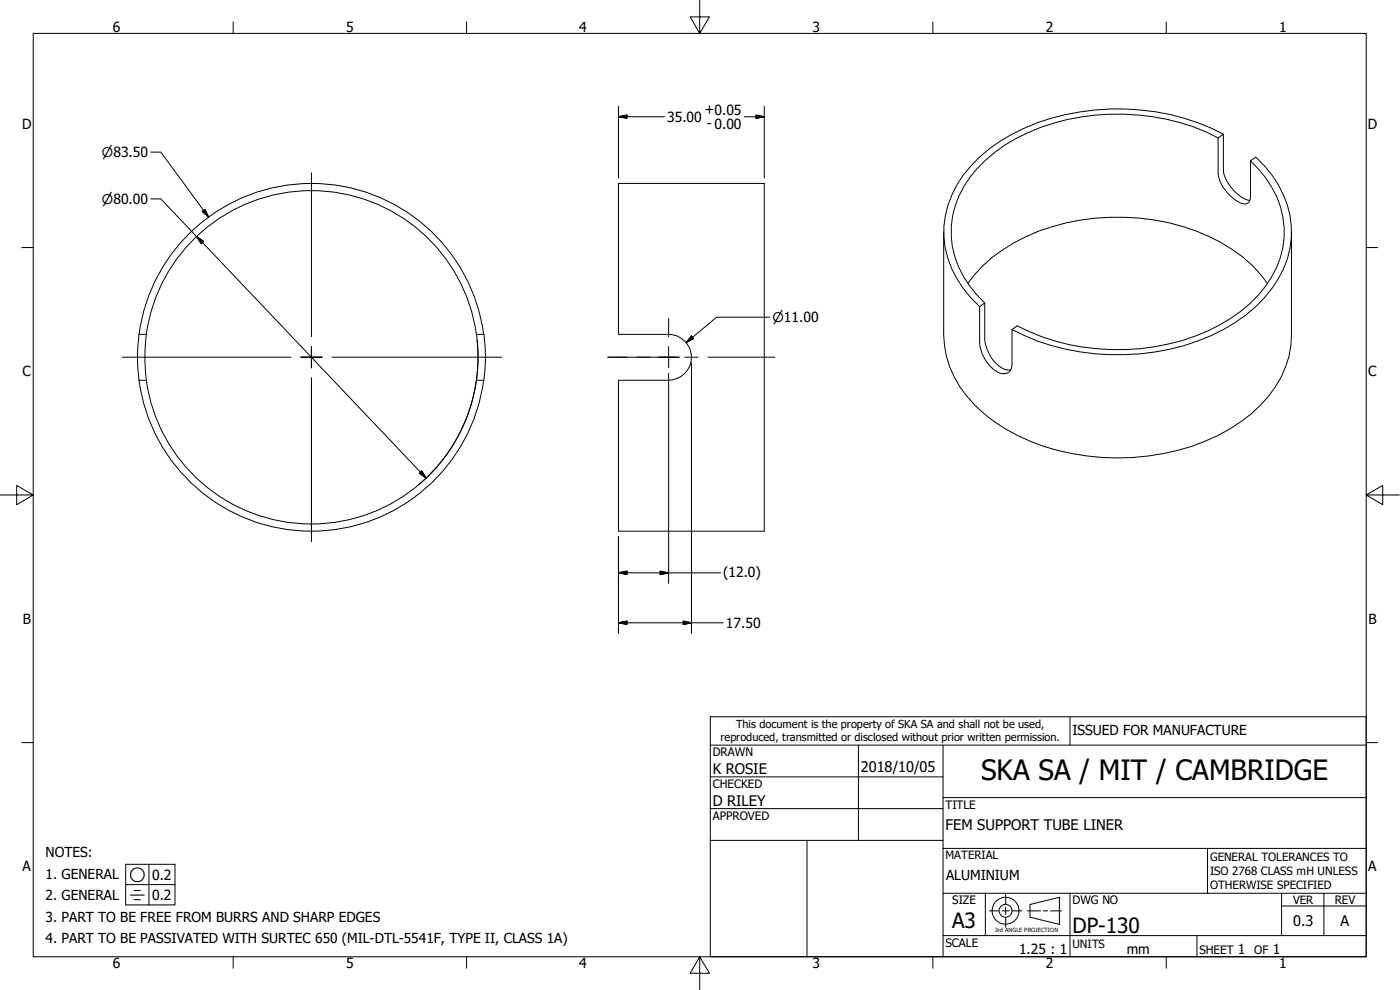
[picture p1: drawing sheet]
<svg xmlns="http://www.w3.org/2000/svg" width="420mm" height="297mm" viewBox="0 0 420 297" stroke-linecap="round" stroke-linejoin="round" font-family="sans-serif">
<!-- layer: Visible (ANSI) -->
<g fill="none" stroke="#000" stroke-width=".3">
<path d="M185.6 55h43.8v104.4h-43.8v-45.3h15.1a6.9 6.9 0 0 0 6.8-6.9 6.9 6.9 0 0 0-6.8-6.9h-15.1zM365.6 41.4v10.6a11.8 11.8 0 0 0 7.8 9.2 1.82 1.82 0 0 0 1.9-2.3v-10.7l1.6-1a29.9 29.9 0 0 1 10.3 27.2 35.4 35.4 0 0 1-16.5 22.4 67.6 67.6 0 0 1-46.5 8.8 63.3 63.3 0 0 1-20.5-6.7M365.6 41.4l1.6-1.2v10.6a11.9 11.9 0 0 0 5.9 8.6l2 .7M365.6 41.4a67.2 67.2 0 0 0-45.3-5.5 50.2 50.2 0 0 0-29.2 17.3 26.9 26.9 0 0 0 2 35.2l2.4 2.5M367.2 40.2a69.9 69.9 0 0 0-63.5 .1 38.3 38.3 0 0 0-19.2 21.3 27.4 27.4 0 0 0 4.6 25l2.3 2.8 2.6 2.6M375.3 48.2a28.2 28.2 0 0 1 9.7 26.1 33.6 33.6 0 0 1-15.8 21.3 65.9 65.9 0 0 1-52.7 6.7l-3.9-1.3-7.4-3.2-1.5 1.1v10.6a2.61 2.61 0 0 1-1.4 2.5 2.61 2.61 0 0 1-2.8-.3 11.2 11.2 0 0 1-5.5-9.1v-10.6l1.5-1.1v10.6a10.9 10.9 0 0 0 6.3 9.4l1.5 .1M283.2 69.6v30.9a31.4 31.4 0 0 0 12.3 23.8 62.6 62.6 0 0 0 39.9 13.1 62.6 62.6 0 0 0 40-13.1 31.1 31.1 0 0 0 12.2-23.8v-30.9M290.4 85a47.5 47.5 0 0 1 25.4-17 67 67 0 0 1 50.7 4.8 40.3 40.3 0 0 1 13.9 12.2M41.7 100.3h2.2a53.6 53.6 0 0 0 0 13.8h-2.2a53.6 53.6 0 0 1 0-13.8zM41.7 114.1a52.2 52.2 0 0 0 51.7 45.3 52.2 52.2 0 0 0 51.7-45.3M41.7 100.3a52.2 52.2 0 0 1 51.7-45.3 52.2 52.2 0 0 1 51.8 45.3M43.9 114.1a50 50 0 0 0 49.5 43.1 50 50 0 0 0 49.6-43.1"/>
<path d="M43.9 100.3a50 50 0 0 1 49.5-43.1 50 50 0 0 1 49.6 43.1M143 100.3a53.6 53.6 0 0 1 0 13.8M143 100.3h2.2a53.6 53.6 0 0 1 0 13.8h-2.2"/>
</g>
<!-- layer: Border (ANSI) -->
<g fill="none" stroke="#000" stroke-width=".3">
<path d="M10 10h400v277.1h-400zM70 6.6v3.4M140 6.6v3.4M210 0v10l-2.9-4.9h5.8l-2.9 4.9M280 6.6v3.4M350 6.6v3.4M6.5 74.3h3.5M410 74.3h3.4M0 148.5h10l-5-2.8v5.7l5-2.9M410 148.5l5 2.9v-5.7l-5 2.8h10M6.5 222.8h3.5M410 222.8h3.4"/>
<path d="M70 287.1v3.4M140 287.1v3.4M210 287.1l2.9 4.9h-5.8l2.9-4.9v9.9M280 287.1v3.4M350 287.1v3.4"/>
</g>
<!-- layer: Title (ANSI) -->
<g fill="none" stroke="#000" stroke-width=".3">
<path d="M213.2 215.1h196.8v72h-196.8zM321.1 215.1v8.5M213.2 233.1h69.8M213.2 223.6h196.8M257.6 223.6v28.5M283 239.3h127M283 223.6v63.5M213.2 242.6h69.8M213.2 252.1h69.8M242.2 252.1v35M283 254.6h127M362.4 254.6v13.4"/>
<path d="M283 268h127M295.7 268v12.7M321.1 268v19.1M384.6 271.8h25.4M384.6 268v12.7M397.3 268v12.7M283 280.7h127M359.2 280.7v6.4"/>
</g>
<!-- layer: Sketch Geometry (ANSI) -->
<g fill="none" stroke="#000" stroke-width=".3">
<path d="M296.9 273.3h2.8M300.7 273.3h2.2M301.8 268.4v2.8M301.8 272.2v2.2M301.8 275.4v2.8M303.9 273.3h2.8M308.3 273.3h4M309.1 271.4l8.8-2.2v8.2l-8.8-2.2zM313.1 273.3h1.3M315.3 273.3h3.3"/>
<circle cx="301.8" cy="273.3" r="4"/>
<circle cx="301.8" cy="273.3" r="1.94"/>
</g>
<!-- layer: Centerline (ANSI) -->
<path d="M182.4 107.2h21.4M205.5 107.2h4M212.5 107.2h20" fill="none" stroke="#000" stroke-width=".3"/>
<!-- layer: Dimension (ANSI) -->
<g fill="none" stroke="#000" stroke-width=".3">
<path d="M185.6 35l2.6-.5v1zM185.6 35h13.9M185.6 31.9v21.5M223.4 35h6M226.9 34.5l2.5 .5-2.5 .5zM229.4 31.9v21.5M45.3 59.7h3l79.6 83.7M45.3 45.6h3l14.3 19.5M59 71l2.1 1.4-.7 .7zM60.7 63.4l.8-.5 1.1 2.2zM231 95.2h-15.9l-9.2 7.6M143.2 101.9l.2 5.2"/>
<path d="M143.4 107.3a50 50 0 0 1-17.9 38.3M200.7 112v63.1M207.5 100.8l.7 .8-2.3 1.2zM207.5 108.8v81.2M126.6 141.3l1.3 2.1-2-1.4zM185.6 171.9l2.6-.5v1zM185.6 161v29M185.6 171.9h30.7M198.1 171.4l2.6 .5-2.6 .5zM185.6 186.9l2.6-.5v1zM185.6 186.9h31.4M205 186.4l2.5 .5-2.5 .5z"/>
</g>
<g fill="#000" stroke="#000" stroke-width=".3">
<path d="M185.6 35l2.6-.5zM185.6 35l2.6-.5v1zM226.9 35.5l2.5-.5zM226.9 34.5l2.5 .5-2.5 .5zM60.7 63.4l1.9 1.7zM60.7 63.4l.8-.5 1.1 2.2zM59 71l2.1 1.4zM59 71l2.1 1.4-.7 .7zM207.5 100.8l-1.6 2zM207.5 100.8l.7 .8-2.3 1.2zM125.9 142l2 1.4zM126.6 141.3l1.3 2.1-2-1.4z"/>
<path d="M185.6 171.9l2.6-.5zM185.6 171.9l2.6-.5v1zM198.1 172.4l2.6-.5zM198.1 171.4l2.6 .5-2.6 .5zM185.6 186.9l2.6-.5zM185.6 186.9l2.6-.5v1zM205 187.4l2.5-.5zM205 186.4l2.5 .5-2.5 .5z"/>
</g>
<!-- layer: Center Mark (ANSI) -->
<path d="M93.5 51.9v49.1M200.7 95.6v5.4M36.6 107.2h50.7M93.5 104v3.2h-3.2h6.3h-3.1v3.1zM93.5 113.4v49.1M99.6 107.2h51M197.5 107.2h6.3M200.7 104v6.3" fill="none" stroke="#000" stroke-width=".3"/>
<!-- layer: Symbol (ANSI) -->
<path d="M44.7 259.3v12.2M37.7 265.4h14.8v6.1h-14.8v-12.2h14.8v6.1" fill="none" stroke="#000" stroke-width=".3"/>
<text font-size="8.4" x="294.4" y="233.9">SKA SA / MIT / CAMBRIDGE</text>
<g font-size="6.3">
<text x="285.8" y="278.6">A3</text>
<text x="321.9" y="279.8">DP-130</text>
</g>
<g font-size="4.4">
<text x="213.9" y="232.2">K ROSIE</text>
<text x="258.4" y="231.6">2018/10/05</text>
<text x="213.9" y="241.9">D RILEY</text>
<text x="283.8" y="248.9">FEM SUPPORT TUBE LINER</text>
<text x="388" y="277.9">0.3</text>
<text x="402.3" y="277.9">A</text>
</g>
<g font-size="4.2">
<text x="33.8" y="9.6">6</text>
<text x="103.9" y="9.6">5</text>
<text x="173.9" y="9.6">4</text>
<text x="243.8" y="9.6">3</text>
<text x="313.9" y="9.6">2</text>
<text x="383.9" y="9.6">1</text>
<text x="211.4" y="34.2">+0.05</text>
<text x="6.7" y="38.7">D</text>
<text x="200.2" y="36.6">35.00</text>
<text x="212.2" y="38.5">- 0.00</text>
<text x="410.5" y="38.7">D</text>
<text x="6.8" y="113">C</text>
<text x="410.7" y="113">C</text>
<text x="217" y="173.1">(12.0)</text>
<text x="6.9" y="187.2">B</text>
<text x="217.9" y="188.4">17.50</text>
<text x="410.7" y="187.2">B</text>
<text x="6.8" y="261.4">A</text>
<text x="45.7" y="263.9">0.2</text>
<text x="410.7" y="261.4">A</text>
<text x="45.7" y="270">0.2</text>
<text x="305.8" y="286.2">1.25 : 1</text>
<text x="371.5" y="286.2">1</text>
<text x="382" y="286.2">1</text>
<text x="33.8" y="290.5">6</text>
<text x="103.9" y="290.5">5</text>
<text x="173.9" y="290.5">4</text>
<text x="243.8" y="290.5">3</text>
<text x="313.9" y="290.5">2</text>
<text x="383.9" y="290.5">1</text>
</g>
<g font-size="4.1">
<text x="321.9" y="220.5">ISSUED FOR MANUFACTURE</text>
<text x="13.7" y="257.2">NOTES:</text>
<text x="13.7" y="263.8">1. GENERAL</text>
<text x="283.9" y="264">ALUMINIUM</text>
<text x="13.7" y="270.2">2. GENERAL</text>
<text x="13.7" y="276.6">3. PART TO BE FREE FROM BURRS AND SHARP EDGES</text>
<text x="13.7" y="283.1">4. PART TO BE PASSIVATED WITH SURTEC 650 (MIL-DTL-5541F, TYPE II, CLASS 1A)</text>
<text x="338.1" y="286.2">mm</text>
</g>
<g font-size="4">
<text x="30.6" y="47.1">⌀83.50</text>
<text x="30.6" y="61.1">⌀80.00</text>
<text x="231.8" y="96.6">⌀11.00</text>
<text x="38.7" y="264.6">○</text>
<text x="38.7" y="269.9">⌯</text>
</g>
<g font-size="3.5">
<text x="213.9" y="226.9">DRAWN</text>
<text x="213.9" y="236.4">CHECKED</text>
<text x="213.9" y="245.9">APPROVED</text>
<text x="283.8" y="242.6">TITLE</text>
<text x="285.8" y="271.3">SIZE</text>
<text x="321.9" y="271.3">DWG NO</text>
<text x="400.6" y="271.3">REV</text>
<text x="283.8" y="284">SCALE</text>
<text x="360" y="286.2">SHEET</text>
<text x="376.4" y="286.2">OF</text>
</g>
<g font-size="3.4">
<text x="283.8" y="257.8">MATERIAL</text>
<text x="363.2" y="258.4">GENERAL TOLERANCES TO</text>
<text x="363.2" y="262.6">ISO 2768 CLASS mH UNLESS</text>
<text x="363.2" y="266.7">OTHERWISE SPECIFIED</text>
<text x="388" y="271.3">VER</text>
<text x="321.9" y="284.3">UNITS</text>
</g>
<g font-size="3.3">
<text x="220.9" y="218.4">This document is the property of SKA SA and shall not be used,</text>
<text x="216.3" y="222.4">reproduced, transmitted or disclosed without prior written permission.</text>
</g>
<text font-size="1.7" x="298.5" y="279.7">3rd ANGLE PROJECTION</text>
</svg>
